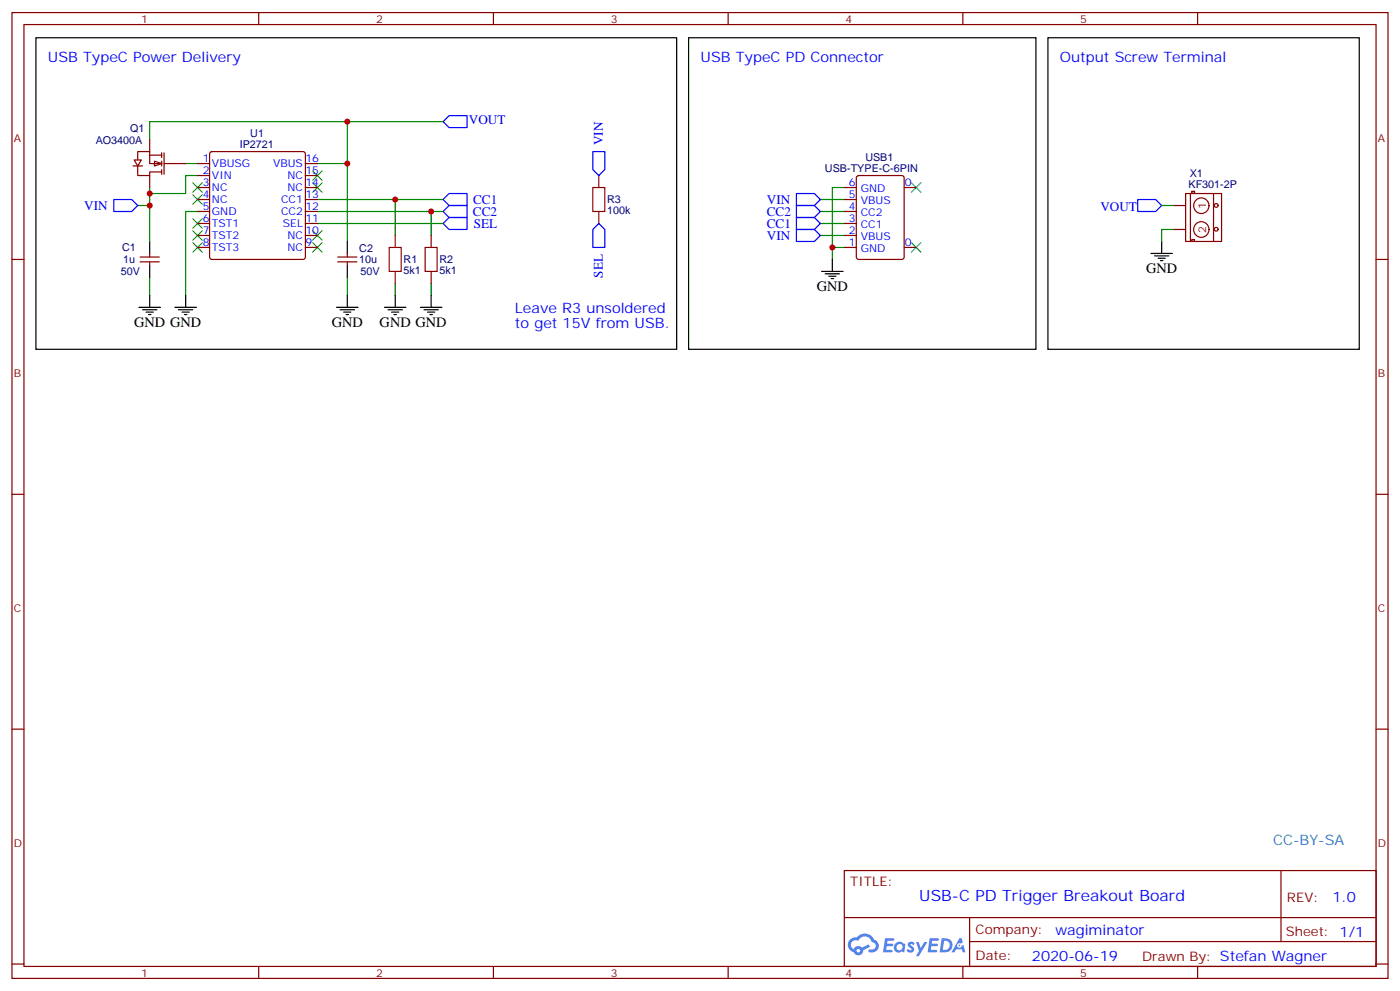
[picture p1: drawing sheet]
<svg xmlns="http://www.w3.org/2000/svg" width="412mm" height="292mm" viewBox="0 0 412 292" stroke-linecap="round" stroke-linejoin="round" font-family="sans-serif">
<g fill="none" stroke="#870000" stroke-width=".35">
<path d="M3.5 3.7h405.4v284.3h-405.4zM7.1 7.2h398.2v277.3h-398.2zM76.2 3.7v3.5M145.3 3.7v3.5M214.5 3.7v3.5M283.6 3.7v3.5M352.8 3.7v3.5M3.5 76.4h3.6M405.3 76.4h3.6M3.5 145.5h3.6M405.3 145.5h3.6M3.5 214.7h3.6"/>
<path d="M405.3 214.7h3.6M248.7 256.3h156.6v28.2h-156.6zM377.3 256.3v20.9M248.7 270.1h156.5M285.6 277.2h119.6M285.6 270.1v14.2M3.5 283.8h3.6M76.2 284.5v3.5M145.3 284.5v3.5M214.5 284.5v3.5M283.6 284.5v3.5M352.8 284.5v3.5"/>
<path d="M405.3 283.8h3.6"/>
</g>
<g fill="#5487ff">
<path d="M267.7 277.5a1.22 1.22 0 0 1 1.7 .2l-.4 .6a.47 .47 0 0 0-.3-.4 .47 .47 0 0 0-.5 .2l.1 .2a1.14 1.14 0 0 1 .8 1.8 1.14 1.14 0 0 1-1.9 0l-.2-.2 .5-.6 .7 .5a.29 .29 0 0 0 .3-.3 .29 .29 0 0 0-.2-.3 1.04 1.04 0 0 1-.6-1.7z"/>
<path d="M260.7 276.2h2.4l.3 .2-.2 .5-1.8 .1-.1 .8h1.5l.3 .4-.3 .4h-1.6l-.2 1.1h1.7l.2 .3-.2 .3-2.6 .1z"/>
<path d="M273.8 276.2h2.4l.3 .2-.1 .5-1.8 .1-.2 .8h1.6l.3 .4-.4 .4-1.6-.1-.1 1.1 1.7 .1 .2 .3-.2 .3-2.6 .1z"/>
<path d="M282.6 276.2h.7l.3 1.3-.6 .3a.69 .69 0 0 0-1 .3 .69 .69 0 0 0 .4 .9 .69 .69 0 0 0 .9-.6l.5-.2 .6 2.2h-.8l-.2-.9h-1.8l-.5 .9h-.8z"/>
<path d="M269.8 277.3h.8l.6 1.8 1.1-1.8h.9l-2.6 4.2h-.8l.9-1.5z"/>
<path d="M277.4 276.2l-.6 4.2h1.3a2.11 2.11 0 0 0 2.5-2.1 2.11 2.11 0 0 0-2.5-2.1zM278.1 277a1.39 1.39 0 0 1 1.7 1.4 1.39 1.39 0 0 1-1.8 1.2h-.3z"/>
<path d="M263.7 277.8a1.54 1.54 0 0 0-.1 2.2 1.54 1.54 0 0 0 2.2 .1l.6 .3 .3-2.3-.2-.3h-.4a1.49 1.49 0 0 0-2.4 0zM264 278.8a.94 .94 0 0 1 1.8 0 .94 .94 0 0 1-1.8 0z"/>
<path d="M250.4 276.6a2.18 2.18 0 0 0 1.1 3.7 1.44 1.44 0 0 0 1.6 .9 1.44 1.44 0 0 0 1.2-1.4l2-1.1-.5-.7-1.9 1a1.47 1.47 0 0 0-2.4 .4 1.39 1.39 0 0 1-.7-1.9 1.39 1.39 0 0 1 2-.5 2.12 2.12 0 0 1 2.2-1.3 2.12 2.12 0 0 1 1.9 1.7 1.14 1.14 0 0 1 1.1 1.4 1.14 1.14 0 0 1-1.7 .7 .43 .43 0 0 0-.5 .4 .43 .43 0 0 0 .4 .5 1.98 1.98 0 0 0 2.5-1.2 1.98 1.98 0 0 0-1.2-2.6 3.1 3.1 0 0 0-5.3-.6l-.9 .1zM252.3 279.9a.55 .55 0 0 1 1.1 0 .55 .55 0 0 1-1.1 0z"/>
<circle cx="282.6" cy="278.3" r=".26"/>
</g>
<path d="M130.5 35.8l1.8-1.8h5.3v3.6h-5.3zM33.5 58.7h5.3l1.8 1.8-1.8 1.8h-5.3zM130.5 58.7l1.8-1.7h5.3v3.5h-5.3zM234.6 57h5.3l1.8 1.7-1.8 1.8h-5.3zM130.5 65.8l1.8-1.8h5.3v3.6h-5.3zM130.5 62.3l1.8-1.8h5.3v3.5h-5.3zM234.6 67.6h5.3l1.8 1.7-1.8 1.8h-5.3zM234.6 64h5.3l1.8 1.8-1.8 1.8h-5.3zM234.6 60.5h5.3l1.8 1.8-1.8 1.7h-5.3z" fill="none" stroke="#00f" stroke-width=".35"/>
<g fill="none" stroke="#008700" stroke-width=".35">
<path d="M102.3 35.8v12.4h-8.8M130.5 35.8h-86.4v5.3M44.1 55.2v15.9M54.7 48.2h3.5M58.2 51.7h-3.5v5.3h-10.6M93.5 58.7h37M102.3 48.2v22.9M116.4 58.7v10.6M241.7 58.7h7M248.7 55.2h-3.5v17.6M40.6 60.5h3.5M58.2 62.3h-3.5v24.7"/>
<path d="M93.5 65.8h37M93.5 62.3h37M127 62.3v7M241.7 65.8h7M241.7 62.3h7M241.7 69.3h7M248.7 72.8h-3.5v3.6M44.1 81.7v5.3M102.3 81.7v5.3M116.4 83.4v3.6M127 83.4v3.6"/>
</g>
<g fill="none" stroke="#000" stroke-width=".35">
<path d="M44.1 71.1v3.5M44.1 78.1v3.6M102.3 71.1v3.5M102.3 78.1v3.6M242 79.9h6.4M245.2 76.4v3.5M40.9 90.5h6.4M42 91.2h4.2M43 91.9h2.2M43.7 92.6h.7M44.1 87v3.5M51.5 90.5h6.4"/>
<path d="M52.6 91.2h4.2M53.6 91.9h2.1M54.3 92.6h.7M54.7 87v3.5M99.1 90.5h6.4M100.2 91.2h4.2M101.2 91.9h2.2M102 92.6h.7M102.3 87v3.5M113.2 90.5h6.4M114.3 91.2h4.2M115.4 91.9h2.1"/>
<path d="M116.1 92.6h.7M116.4 87v3.5M123.8 90.5h6.4M124.9 91.2h4.2M125.9 91.9h2.2M126.6 92.6h.8M127 87v3.5M243.1 80.6h4.2M244.1 81.3h2.1M244.8 82h.7"/>
</g>
<path d="M114.7 72.8h3.5v7.1h-3.5zM125.2 72.8h3.6v7.1h-3.6z" fill="none" stroke="#a10000" stroke-width=".35"/>
<g fill="none" stroke="#870000" stroke-width=".35">
<path d="M248.7 58.7h3.5M248.7 55.2h3.5M252.5 51.9l.4-.2h12.7l.7 .4v23.6l-.4 .6-13 .1-.6-.5-.1-23.5zM266.3 55.2h3.6M41.3 75.7h5.6M41.3 77.1h5.6M44.1 74.6v1.1M44.1 77.1v1M99.5 75.7h5.6M99.5 77.1h5.6M102.3 74.6v1.1M102.3 77.1v1"/>
<path d="M116.4 69.3v3.5M116.4 79.9v3.5M127 69.3v3.5M127 79.9v3.5M248.7 72.8h3.5M248.7 69.3h3.5M248.7 65.8h3.5M248.7 62.3h3.5M266.3 72.8h3.6"/>
</g>
<g fill="none" stroke="#3c3" stroke-width=".35">
<path d="M56.8 57.3l2.8 2.8M56.8 53.8l2.8 2.8M59.6 57.3l-2.8 2.8M59.6 53.8l-2.8 2.8M92.1 53.8l2.8 2.8M92.1 50.3l2.8 2.8M94.9 53.8l-2.8 2.8M94.9 50.3l-2.8 2.8M268.5 53.8l2.8 2.8M271.3 53.8l-2.8 2.8M56.8 71.4l2.8 2.9M56.8 67.9l2.8 2.8"/>
<path d="M56.8 64.4l2.8 2.8M59.6 71.4l-2.8 2.9M59.6 67.9l-2.8 2.8M59.6 64.4l-2.8 2.8M92.1 71.4l2.8 2.9M92.1 67.9l2.8 2.8M94.9 71.4l-2.8 2.9M94.9 67.9l-2.8 2.8M268.5 71.4l2.8 2.9M271.3 71.4l-2.8 2.9"/>
</g>
<g fill="#fff" stroke="#870000" stroke-width=".35">
<path d="M45.5 47.4l2.1 .8-2.1 .7z"/>
<path d="M39.5 47.1h2.1l-1 1.8z"/>
</g>
<g fill="none" stroke="#870000" stroke-width=".35">
<path d="M39.2 48.9h2.8M40.6 48.9v2.8h3.5v-1.1h3.5M40.6 47.1v-2.5h3.5v3.6h3.5M44.1 45.7h3.5M44.1 41.1v3.5M44.1 51.7v3.5M47.6 45v1.4M47.6 47.4v1.5M47.6 49.9v1.4M48.3 45v6.3M48.3 48.2h6.4M58.2 48.2h3.5"/>
<path d="M58.2 51.7h3.5M58.2 55.2h3.5M58.2 58.7h3.5M62 44.8l.4-.2h26.9l.5 .2 .2 .5v30.4l-.3 .5-.4 .2h-26.9l-.5-.3-.2-.4v-30.4zM90 48.2h3.5M90 51.7h3.5M90 55.2h3.5M90 58.7h3.5M176.4 51.7v3.5M349.2 57h10.6v14.1h-10.6zM350.7 57v14.1M351.1 56.3h.8v.6h-.8z"/>
<path d="M357.5 57v14.1M58.2 62.3h3.5M58.2 65.8h3.5M58.2 69.3h3.5M58.2 72.8h3.5M90 62.3h3.5M90 65.8h3.5M90 69.3h3.5M90 72.8h3.5M176.4 62.3v3.5M351.1 70.5h.8v.6h-.8z"/>
<circle cx="353.8" cy="60.6" r="2.28"/>
<circle cx="353.8" cy="67.6" r="2.28"/>
<circle cx="358.3" cy="60.5" r=".56"/>
<circle cx="358.3" cy="67.5" r=".56"/>
</g>
<path d="M345.7 60.5h3.5M345.7 67.6h3.5" fill="none" stroke="#800000" stroke-width=".35"/>
<path d="M174.6 44.6h3.6v5.3l-1.8 1.8-1.8-1.8zM335.1 58.7h5.3l1.8 1.8-1.8 1.8h-5.3zM174.6 67.6l1.8-1.8 1.8 1.8v5.2h-3.6z" fill="none" stroke="#00f" stroke-width=".35"/>
<path d="M10.6 11.1h188.7v91.7h-188.7zM202.8 11.1h102.4v91.7h-102.4zM308.7 11.1h91.7v91.7h-91.7zM339 74.6h6.4M340.1 75.3h4.2M341.1 76h2.2M341.8 76.7h.7M342.2 71.1v3.5" fill="none" stroke="#000" stroke-width=".35"/>
<path d="M342.2 60.5h3.5M345.7 67.6h-3.5v3.5" fill="none" stroke="#008700" stroke-width=".35"/>
<path d="M174.6 55.2h3.6v7.1h-3.6z" fill="none" stroke="#a10000" stroke-width=".35"/>
<g fill="#c00">
<circle cx="116.4" cy="58.7" r=".88"/>
<circle cx="102.3" cy="35.8" r=".88"/>
<circle cx="245.2" cy="72.8" r=".88"/>
<circle cx="102.3" cy="48.2" r=".88"/>
<circle cx="44.1" cy="57" r=".88"/>
<circle cx="127" cy="62.3" r=".88"/>
<circle cx="44.1" cy="60.5" r=".88"/>
</g>
<text font-size="4.6" fill="#00f" x="270.8" y="265.3">USB-C PD Trigger Breakout Board</text>
<g font-size="4.2" fill="#00f">
<text x="14.1" y="18.2">USB TypeC Power Delivery</text>
<text x="206.4" y="18.2">USB TypeC PD Connector</text>
<text x="312.2" y="18.2">Output Screw Terminal</text>
<text x="151.7" y="92.3">Leave R3 unsoldered</text>
<text x="151.7" y="96.5">to get 15V from USB.</text>
<text x="392.5" y="265.6">1.0</text>
<text x="310.9" y="275.1">wagiminator</text>
<text x="304" y="282.9">2020-06-19</text>
</g>
<g font-size="4.2">
<text x="337.6" y="80.3">GND</text>
<text x="240.6" y="85.5">GND</text>
<text x="39.5" y="96.1">GND GND</text>
<text x="97.7" y="96.1">GND</text>
<text x="111.8" y="96.1">GND GND</text>
</g>
<text font-size="4.2" fill="#0099b0" x="375" y="248.9">CC-BY-SA</text>
<g font-size="3.9" fill="#00f">
<text x="138.1" y="36.6">VOUT</text>
<text x="177.5" y="42.7" transform="rotate(-90 177.5 42.7)">VIN</text>
<text x="24.8" y="61.8">VIN</text>
<text x="139.3" y="63.6">CC2</text>
<text x="139.4" y="60">CC1</text>
<text x="225.9" y="63.6">CC2</text>
<text x="225.9" y="60">VIN</text>
<text x="324.1" y="62.2">VOUT</text>
<text x="139.6" y="67.1">SEL</text>
<text x="225.9" y="70.6">VIN</text>
<text x="225.9" y="67.1">CC1</text>
<text x="177.6" y="81.7" transform="rotate(-90 177.6 81.7)">SEL</text>
</g>
<g font-size="3.9" fill="#800">
<text x="250.5" y="260.9">TITLE:</text>
<text x="379.1" y="265.6">REV:</text>
<text x="287.4" y="275.1">Company:</text>
<text x="378.7" y="275.7">Sheet: 1/1</text>
<text x="287.4" y="282.8">Date:</text>
<text x="336.4" y="282.8">Drawn By: Stefan Wagner</text>
</g>
<g font-size="3.2" fill="#800">
<text x="41.6" y="6.7">1</text>
<text x="110.8" y="6.7">2</text>
<text x="179.9" y="6.7">3</text>
<text x="249.1" y="6.7">4</text>
<text x="318.2" y="6.7">5</text>
<text x="4.1" y="41.8">A</text>
<text x="405.9" y="41.8">A</text>
<text x="355.3" y="61.6" transform="rotate(-90 355.3 61.6)">1</text>
<text x="355.3" y="68.7" transform="rotate(-90 355.3 68.7)">2</text>
<text x="4.1" y="110.9">B</text>
<text x="405.9" y="110.9">B</text>
<text x="4.1" y="180.1">C</text>
<text x="405.9" y="180.1">C</text>
<text x="4.1" y="249.2">D</text>
<text x="405.9" y="249.2">D</text>
<text x="41.6" y="287.5">1</text>
<text x="110.8" y="287.5">2</text>
<text x="179.9" y="287.5">3</text>
<text x="249.1" y="287.5">4</text>
<text x="318.2" y="287.5">5</text>
</g>
<g font-size="3.2" fill="#000080">
<text x="38.4" y="38.7">Q1</text>
<text x="73.7" y="40.2">U1</text>
<text x="28.2" y="42.3">AO3400A</text>
<text x="70.6" y="43.7">IP2721</text>
<text x="254.9" y="47.3">USB1</text>
<text x="243" y="50.7">USB-TYPE-C-6PIN</text>
<text x="350.4" y="52.1">X1</text>
<text x="178.9" y="59.9">R3</text>
<text x="350.1" y="55.3">KF301-2P</text>
<text x="178.9" y="63.1">100k</text>
<text x="36" y="74">C1</text>
<text x="36.3" y="77.5">1u</text>
<text x="105.8" y="77.5">10u</text>
<text x="105.8" y="74.3">C2</text>
<text x="118.9" y="77.6">R1</text>
<text x="129.5" y="77.6">R2</text>
<text x="35.6" y="81">50V</text>
<text x="106.2" y="81">50V</text>
<text x="118.9" y="80.7">5k1</text>
<text x="129.5" y="80.7">5k1</text>
</g>
<g font-size="3.2" fill="#00f">
<text x="59.7" y="47.8">1</text>
<text x="90" y="47.8">16</text>
<text x="59.7" y="51.3">2</text>
<text x="62.4" y="49.2">VBUSG</text>
<text x="62.4" y="52.7">VIN</text>
<text x="80.4" y="49.2">VBUS</text>
<text x="84.7" y="52.7">NC</text>
<text x="90" y="51.3">15</text>
<text x="59.7" y="54.9">3</text>
<text x="59.7" y="58.4">4</text>
<text x="62.4" y="56.3">NC</text>
<text x="62.4" y="59.8">NC</text>
<text x="82.8" y="59.8">CC1</text>
<text x="84.7" y="56.3">NC</text>
<text x="90" y="58.4">13</text>
<text x="90" y="54.9">14</text>
<text x="250" y="58.4">5</text>
<text x="250" y="54.9">6</text>
<text x="253.5" y="56.6">GND</text>
<text x="266.5" y="54.9">0</text>
<text x="59.7" y="61.9">5</text>
<text x="59.7" y="65.4">6</text>
<text x="62.4" y="63.3">GND</text>
<text x="82.8" y="63.3">CC2</text>
<text x="90" y="65.4">11</text>
<text x="90" y="61.9">12</text>
<text x="250" y="65.4">3</text>
<text x="250" y="61.9">4</text>
<text x="253.5" y="63.7">CC2</text>
<text x="253.5" y="60.1">VBUS</text>
<text x="59.7" y="69">7</text>
<text x="62.4" y="66.9">TST1</text>
<text x="62.4" y="70.4">TST2</text>
<text x="83.3" y="66.9">SEL</text>
<text x="84.7" y="70.4">NC</text>
<text x="90" y="69">10</text>
<text x="250" y="69">2</text>
<text x="253.5" y="70.7">VBUS</text>
<text x="253.5" y="67.2">CC1</text>
<text x="59.7" y="72.5">8</text>
<text x="62.4" y="73.9">TST3</text>
<text x="84.7" y="73.9">NC</text>
<text x="90" y="72.5">9</text>
<text x="250" y="72.5">1</text>
<text x="253.5" y="74.3">GND</text>
<text x="266.5" y="72.5">0</text>
</g>
</svg>
